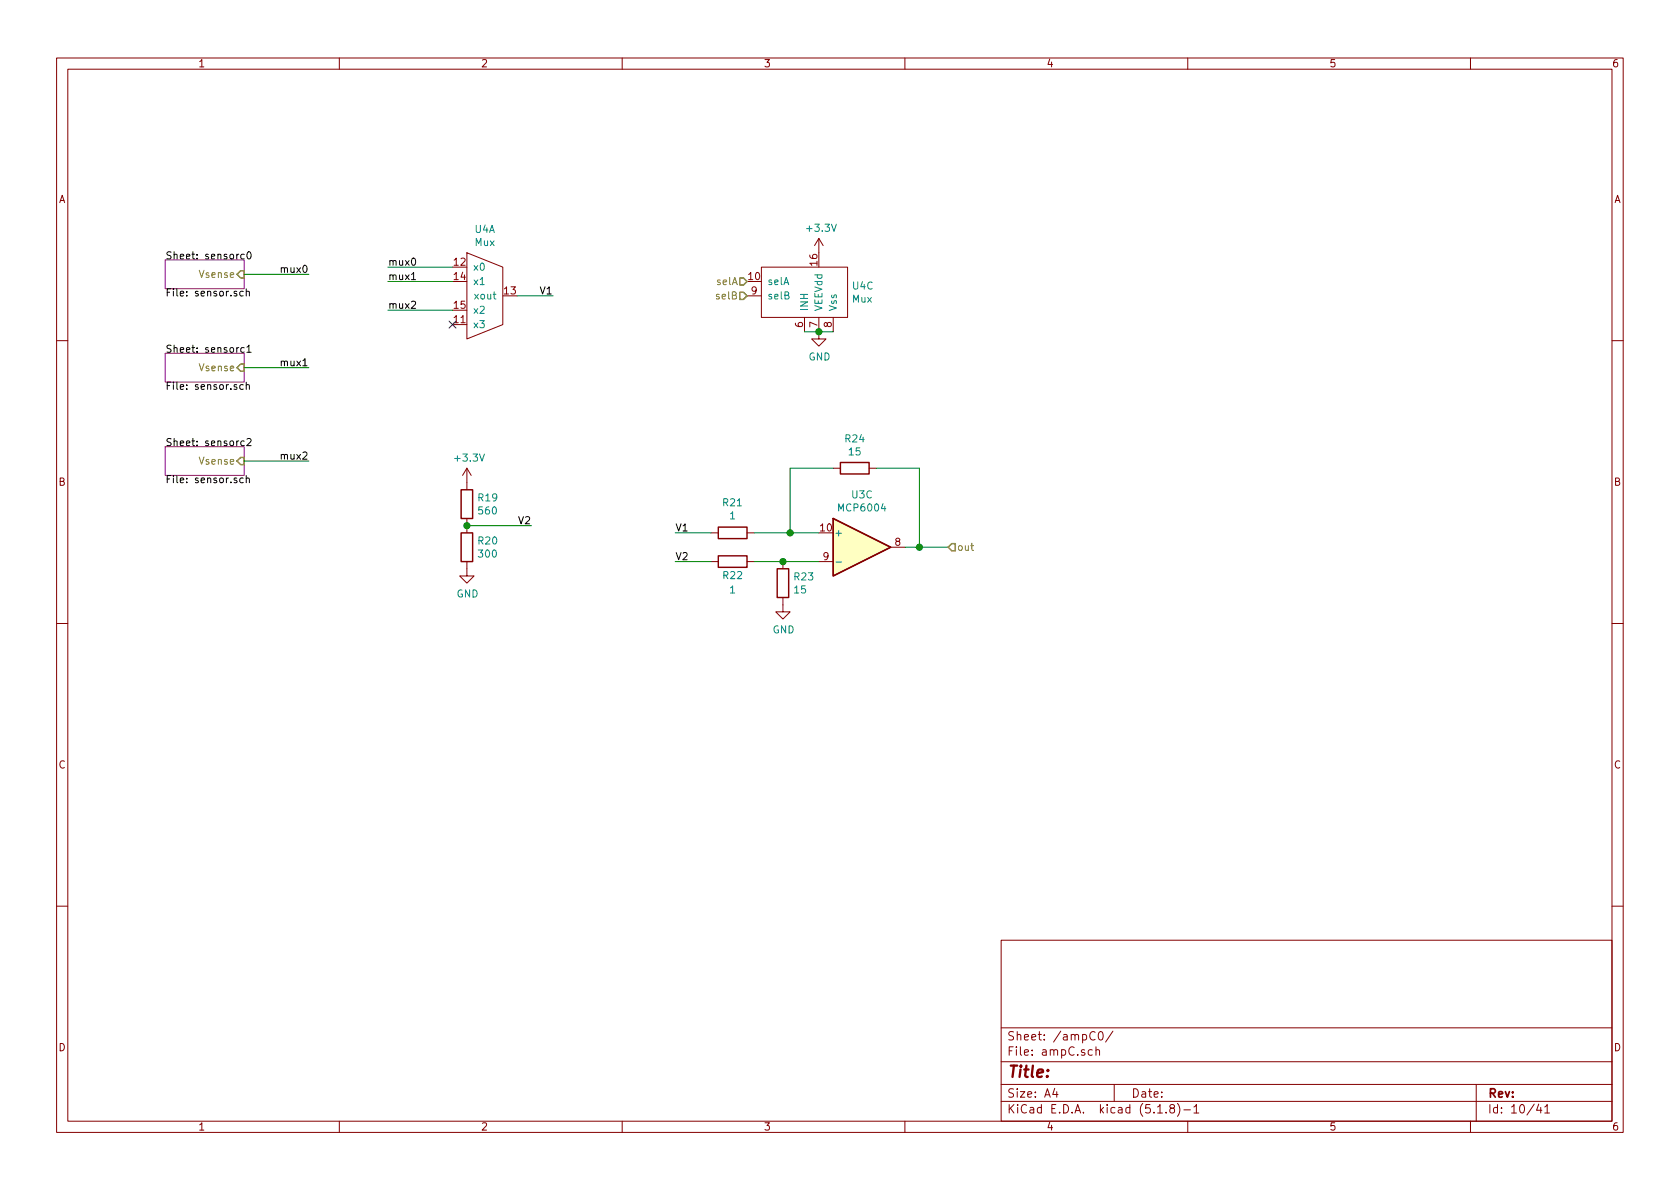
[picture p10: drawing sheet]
<svg xmlns="http://www.w3.org/2000/svg" width="297mm" height="210mm" viewBox="0 0 297 210" stroke-linecap="round" stroke-linejoin="round" font-family="sans-serif">
<g fill="none" stroke="#840000" stroke-width=".18">
<path d="M10 10.3h277v189.9h-277zM12 12.2h273v186.1h-273zM60 10.3v1.9M110 10.3v1.9M160 10.3v1.9M210 10.3v1.9M260 10.3v1.9M82.5 44.7l6.4 2.5v10.2l-6.4 2.5zM132.1 52.3h2.5M134.6 47.2h15.3v8.9h-15.3zM142.2 56.1v2.6M144.8 56.1v3.8h1.2l-1.2 1.3-1.3-1.3h1.3"/>
<path d="M144.8 42.2l-.8 1.2M144.8 42.2v2.5M144.8 42.2l.7 1.2M147.3 56.1v2.6M10 60.2h2M285 60.2h2M82.5 99.3v2.5h1.3l-1.3 1.3-1.2-1.3h1.2M82.5 82.8l-.7 1.3M82.5 82.8v3.8M82.5 91.7v2.5M82.5 82.8l.8 1.3M125.7 99.3h1.3"/>
<path d="M125.7 94.2h1.3M132.1 99.3h1.2M132.1 94.2h1.2M138.4 99.3v1.3M144.8 99.3h2.5M147.3 82.8h1.3M153.7 82.8h1.2M157.5 96.8h2.5M10 110.3h2M138.4 105.7v2.5h1.3l-1.3 1.3-1.2-1.3h1.2M285 110.3h2M10 160.2h2"/>
<path d="M177 166.3h108v32h-108zM285 160.2h2M60 198.3v1.9M110 198.3v1.9M160 198.3v1.9M177 194.8h108M177 191.8h108M177 187.8h108M177 181.8h108M186.5 192.5l-.4 1h1M186.8 193v1M193.1 185.7l-.4-.1-.3 .3 .1 .6 .2 .1 .4-.1"/>
<path d="M193.6 182.6a.7 .7 0 0 0-.9 .2 .7 .7 0 0 0 .1 .9 .55 .55 0 0 0 .8 .1M193.8 185.7a.37 .37 0 0 1 .6 .1v.8M193.8 185.1v1.5M194.3 182.6l.4-.2a.94 .94 0 0 1 0 1.5 .79 .79 0 0 1-.4-1.3zM196.8 182.3l-1.3 2M197 191.8v3M204.7 196.8h.8M206.2 196.7v.1M207.1 196l-.3-.3 .2-.3a.48 .48 0 0 1 .6 .1l-.1 .4a.52 .52 0 0 0-.6 .2 .52 .52 0 0 0 .1 .6l.4 .1 .2-.1 .1-.4-.3-.3M208.2 195.1a1.71 1.71 0 0 1 0 2.3M209.3 196.3h1.2M210 198.3v1.9"/>
<path d="M211.1 195.8l.4-.5v1.5M211.1 196.8h.9M260 198.3v1.9M261 191.8v6.5M272.1 195.2l-.4 1.1h.9M272.4 195.8v1M273.1 195.8l.5-.5v1.5M273.1 196.8h.9"/>
</g>
<path d="M29.2 46h14v5h-14zM29.2 79h14v5.1h-14zM29.2 62.5h14v5.1h-14z" fill="none" stroke="#840084" stroke-width=".18"/>
<g fill="none" stroke="#000" stroke-width=".18">
<path d="M43 51.6l-.4-.1-.2 .2 .1 .6h.5M43.2 45h-.4l-.2 .2 .1 .5h.5M43.5 51.6l.2-.1 .3 .1 .1 .7M43.5 51.1v1.2M43.8 44.6l.2-.1a.67 .67 0 0 1 .4 .7 .67 .67 0 0 1-.4 .6l-.3-.5zM72.7 53.4l.5-.1 .2 .1 .1 .2-.1 .2-.7 .7h.8M72.7 49.4h.8M72.9 45.8l.2-.2a.67 .67 0 0 1 .4 .7 .67 .67 0 0 1-.4 .6l-.4-.5zM43 68.1l-.4-.1-.2 .2 .1 .6h.5M43.2 78h-.4l-.2 .2 .1 .6h.5M43.2 61.5h-.4l-.2 .2 .1 .5h.5M43.5 68.1l.2-.1 .3 .1 .1 .8"/>
<path d="M43.5 67.6v1.3M43.7 77.7l.4-.2 .3 .4-.8 .9h.8M43.7 61.4l.3-.4v1.3M43.7 62.3h.7M43 84.6l-.4-.1-.2 .3 .1 .5h.5M43.5 84.7l.2-.2 .3 .1 .1 .8M43.5 84.1v1.3"/>
</g>
<path d="M41.9 48.5l.6-.6h.7v1.2h-.7zM130.8 49.1h.6l.7 .7-.7 .6h-.6zM130.8 51.7h.6l.7 .6-.7 .7h-.6zM41.9 65l.6-.6h.7v1.3h-.7zM41.9 81.5l.6-.6h.7v1.3h-.7zM168.3 96.1h.6v1.3h-.6l-.7-.6z" fill="none" stroke="#848400" stroke-width=".25"/>
<path d="M81.5 94.2h2.1v5.1h-2.1zM81.5 86.6h2.1v5.1h-2.1zM127 98.3h5.1v2h-5.1zM127 93.2h5.1v2h-5.1zM147.3 91.7l10.2 5.1-10.2 5zM148.6 81.8h5.1v2h-5.1zM137.4 100.6h2v5.1h-2z" fill="none" stroke="#840000" stroke-width=".25"/>
<path d="M147.3 91.7l10.2 5.1-10.2 5z" fill="#ffffc2" stroke="#ffffc2" stroke-width=".18"/>
<path d="M147.8 99.4h1" fill="none" stroke="#008484" stroke-width=".18"/>
<g fill="none" stroke="#008400" stroke-width=".18">
<path d="M43.2 48.5h11.4M68.6 54.9h11.4M68.6 49.8h11.4M68.6 47.2h11.4M91.4 52.3h6.4M142.2 58.7h5.1M43.2 65h11.4M43.2 81.5h11.4M82.5 93h11.5M119.4 99.3h6.3M119.4 94.2h6.3M133.3 99.3h11.5"/>
<path d="M133.3 94.2h11.5M147.3 82.8h-7.6v11.4M154.9 82.8h7.7v14M160 96.8h7.6"/>
</g>
<g fill="#008400" stroke="#008400" stroke-width=".25">
<circle cx="162.6" cy="96.8" r=".51"/>
<circle cx="139.7" cy="94.2" r=".51"/>
<circle cx="138.4" cy="99.3" r=".51"/>
<circle cx="144.8" cy="58.7" r=".51"/>
<circle cx="82.6" cy="93" r=".51"/>
</g>
<path d="M79.4 56.8l1.2 1.2M80.6 56.8l-1.2 1.2" fill="none" stroke="#000084" stroke-width=".18"/>
<text font-size="2.8" fill="#840000" x="178" y="190.5">Title:</text>
<g font-size="2.1" fill="#840000">
<text x="178" y="184">Sheet: /ampC0/</text>
<text x="178" y="186.7">File: ampC.sch</text>
<text x="178" y="196.9">KiCad E.D.A. kicad (5.1.8)-1</text>
<text x="178" y="194.1">Size: A4</text>
<text x="200" y="194.1">Date:</text>
<text x="263" y="194.1">Rev:</text>
<text x="263" y="196.9">Id: 10/41</text>
</g>
<g font-size="1.8" fill="#840000">
<text x="35" y="11.9">1</text>
<text x="85" y="11.9">2</text>
<text x="135" y="11.9">3</text>
<text x="185" y="11.9">4</text>
<text x="235" y="11.9">5</text>
<text x="285" y="11.9">6</text>
<text x="10.4" y="35.9">A</text>
<text x="285.4" y="35.9">A</text>
<text x="80.3" y="47">12</text>
<text x="144.5" y="46.9" transform="rotate(-90 144.5 46.9)">16</text>
<text x="80.3" y="49.5">14</text>
<text x="89.2" y="52.1">13</text>
<text x="132.4" y="49.5">10</text>
<text x="132.9" y="52.1">9</text>
<text x="80.3" y="57.1">11</text>
<text x="80.3" y="54.6">15</text>
<text x="142" y="57.9" transform="rotate(-90 142 57.9)">6</text>
<text x="144.5" y="57.9" transform="rotate(-90 144.5 57.9)">7</text>
<text x="147.1" y="57.9" transform="rotate(-90 147.1 57.9)">8</text>
<text x="10.4" y="85.9">B</text>
<text x="285.4" y="85.9">B</text>
<text x="145.1" y="94">10</text>
<text x="145.6" y="99.1">9</text>
<text x="158.3" y="96.5">8</text>
<text x="10.4" y="135.9">C</text>
<text x="285.4" y="135.9">C</text>
<text x="10.4" y="185.9">D</text>
<text x="285.4" y="185.9">D</text>
<text x="35" y="199.9">1</text>
<text x="85" y="199.9">2</text>
<text x="135" y="199.9">3</text>
<text x="185" y="199.9">4</text>
<text x="235" y="199.9">5</text>
<text x="285" y="199.9">6</text>
</g>
<g font-size="1.8" fill="#008484">
<text x="84" y="41.2">U4A</text>
<text x="142.8" y="41">+3.3V</text>
<text x="83.6" y="47.9">x0</text>
<text x="84" y="43.5">Mux</text>
<text x="83.6" y="50.4">x1</text>
<text x="84.2" y="53">xout</text>
<text x="135.6" y="50.4">selA</text>
<text x="135.6" y="53">selB</text>
<text x="150.7" y="53.5">Mux</text>
<text x="150.8" y="51.2">U4C</text>
<text x="83.6" y="58">x3</text>
<text x="83.6" y="55.5">x2</text>
<text x="142.9" y="55.1" transform="rotate(-90 142.9 55.1)">INH</text>
<text x="145.4" y="55.1" transform="rotate(-90 145.4 55.1)">VEEVdd</text>
<text x="148" y="55.1" transform="rotate(-90 148 55.1)">Vss</text>
<text x="143" y="63.7">GND</text>
<text x="80.6" y="81.6">+3.3V</text>
<text x="149.5" y="78.2">R24</text>
<text x="150.2" y="80.5">15</text>
<text x="84.6" y="88.7">R19</text>
<text x="127.9" y="89.5">R21</text>
<text x="150.6" y="88.1">U3C</text>
<text x="84.7" y="91">560</text>
<text x="129.1" y="91.8">1</text>
<text x="147.4" y="94.9">+</text>
<text x="148.5" y="90.4">MCP6004</text>
<text x="84.6" y="96.3">R20</text>
<text x="84.7" y="98.6">300</text>
<text x="80.7" y="105.7">GND</text>
<text x="127.9" y="102.4">R22</text>
<text x="129.1" y="104.9">1</text>
<text x="140.5" y="102.6">R23</text>
<text x="140.5" y="104.9">15</text>
<text x="136.6" y="112">GND</text>
</g>
<g font-size="1.8">
<text x="29.2" y="45.9">Sheet: sensorc0</text>
<text x="68.6" y="47">mux0</text>
<text x="29.2" y="52.4">File: sensor.sch</text>
<text x="50" y="48.3">mux0</text>
<text x="68.6" y="49.5">mux1</text>
<text x="95.6" y="52.1">V1</text>
<text x="68.6" y="54.6">mux2</text>
<text x="29.2" y="62.4">Sheet: sensorc1</text>
<text x="50" y="64.8">mux1</text>
<text x="29.2" y="68.9">File: sensor.sch</text>
<text x="29.2" y="78.9">Sheet: sensorc2</text>
<text x="50" y="81.3">mux2</text>
<text x="29.2" y="85.4">File: sensor.sch</text>
<text x="91.8" y="92.7">V2</text>
<text x="119.4" y="94">V1</text>
<text x="119.4" y="99.1">V2</text>
</g>
<g font-size="1.8" fill="#848400">
<text x="35.5" y="49.1">Vsense</text>
<text x="126.8" y="50.4">selA</text>
<text x="126.8" y="53">selB</text>
<text x="35.5" y="65.7">Vsense</text>
<text x="35.5" y="82.2">Vsense</text>
<text x="169.2" y="97.4">out</text>
</g>
</svg>
